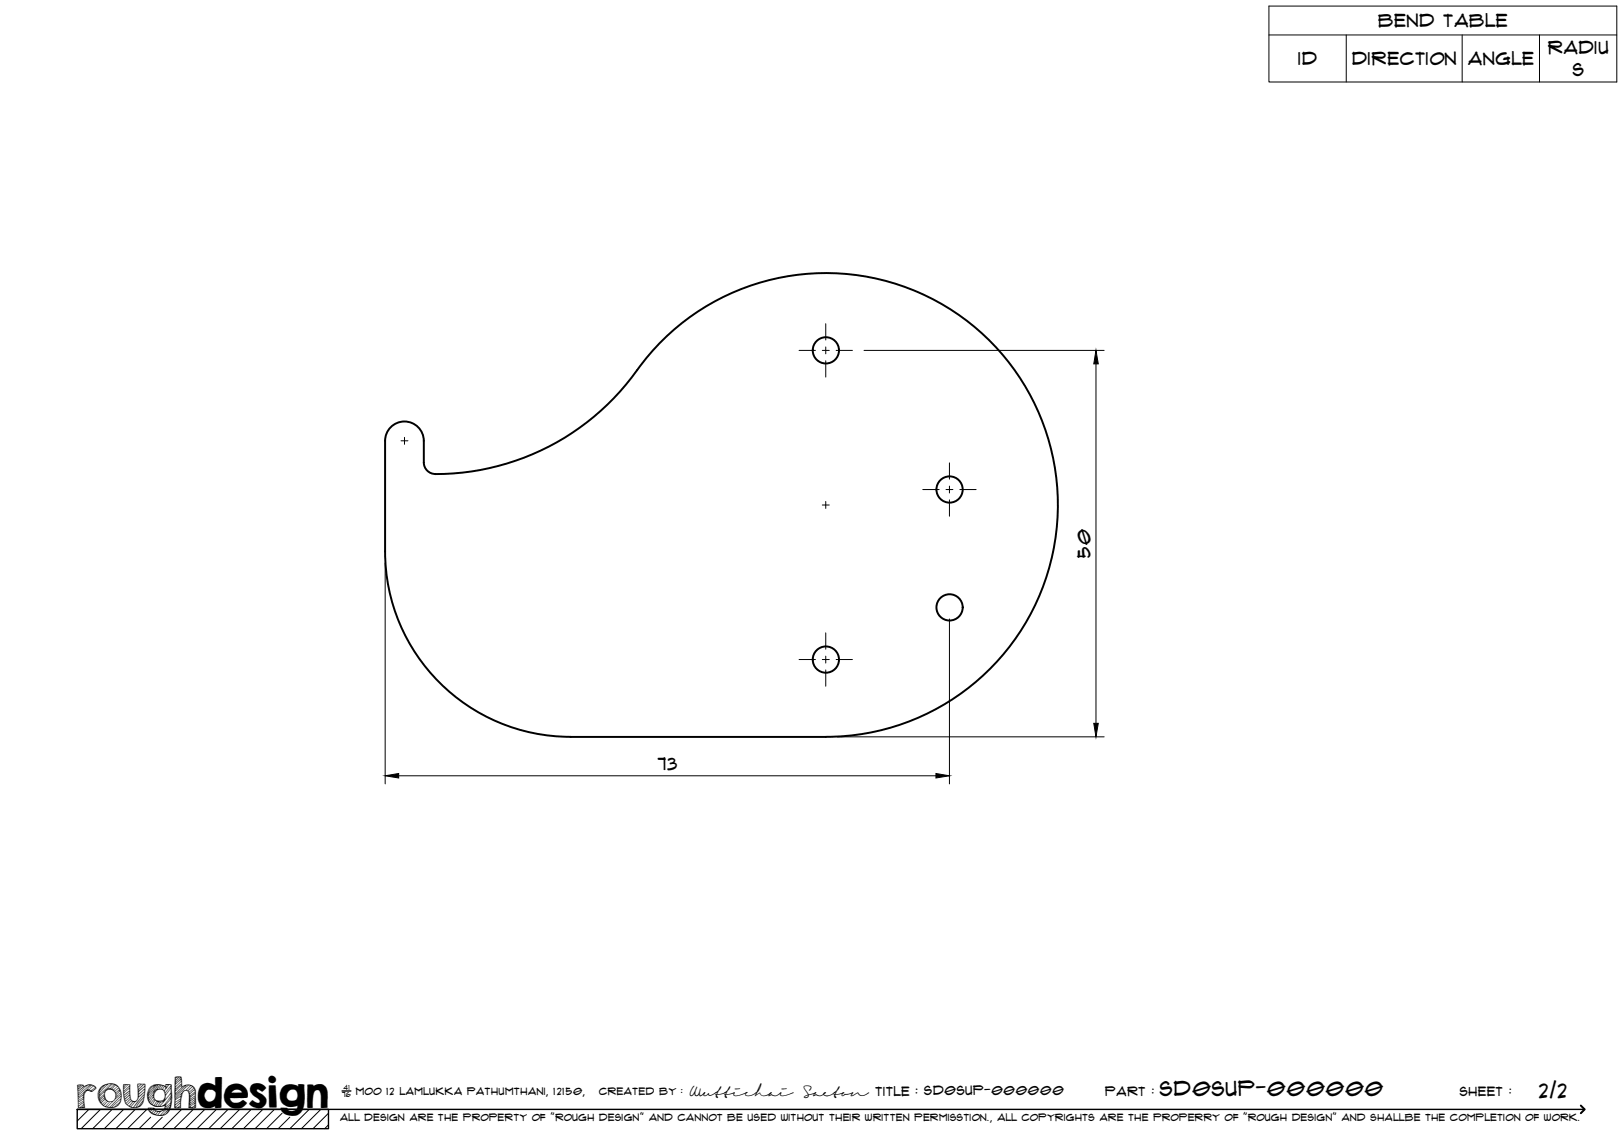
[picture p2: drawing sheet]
<svg xmlns="http://www.w3.org/2000/svg" width="420mm" height="297mm" viewBox="0 0 420 297" stroke-linecap="round" stroke-linejoin="round" font-family="sans-serif">
<!-- layer: Visible -->
<g fill="none" stroke="#000" stroke-width=".51">
<path d="M112.6 122.6a2.99 2.99 0 0 1-3-2.9v-5.6a5 5 0 0 0-5-5 5 5 0 0 0-5 5v28.6a48 48 0 0 0 48 48h66.1a60 60 0 0 0 52.7-88.6 60 60 0 0 0-103-4.4 64.1 64.1 0 0 1-50.8 25"/>
<circle cx="213.7" cy="90.7" r="3.4"/>
<circle cx="245.7" cy="126.7" r="3.4"/>
<circle cx="245.7" cy="157.2" r="3.4"/>
<circle cx="213.7" cy="170.7" r="3.4"/>
</g>
<!-- layer: TitleBlock -->
<path d="M20 287h65v5h-65zM20 287h390M88.5 282.3h2.3" fill="none" stroke="#000" stroke-width=".36"/>
<path d="M409 286.1l1 .9-1 1" fill="none" stroke="#000" stroke-width=".51"/>
<g fill="none" stroke="#000" stroke-width=".26">
<path d="M23 287l-3 3.1M26 287l-5 5M29 287l-5 5M32 287l-5 5M35 287l-5 5M38 287l-5 5M39 289.1l-3 2.9M42 289.1l-3 2.9M47 287l-5 5M50 287l-5 5M53 287l-5 5M56 287l-5 5"/>
<path d="M59 287l-5 5M62 287l-5 5M65 287l-5 5M68 287l-5 5M71 287l-5 5M73 288l-4 4M75 289.1l-3 2.9M80 287l-5 5M83 287l-5 5M85 288l-4 4M85 291l-1 1"/>
</g>
<!-- layer: Smart Centers -->
<g fill="none" stroke="#000" stroke-width=".26">
<path d="M206.7 90.7h4.3M212.7 90.7h1.8M213.6 83.8v4.2M213.6 89.8v1.8M213.6 93.4v4.2M216.3 90.7h4.2M103.8 114.1h1.7M104.6 113.2v1.8M245.6 119.8v4.2M212.7 130.7h1.8M213.6 129.8v1.8M238.7 126.7h4.3"/>
<path d="M244.8 126.7h1.7M245.6 125.8v1.8M245.6 129.3v4.3M248.3 126.7h4.2M206.7 170.7h4.3M212.7 170.7h1.8M213.6 163.8v4.2M213.6 169.8v1.8M213.6 173.3v4.3M216.3 170.7h4.2"/>
</g>
<!-- layer: Bend Tables -->
<path d="M328.3 1.6h90v19.6h-90zM328.3 9h90M348.3 9v12.2M378.3 9v12.2M398.3 9v12.2" fill="none" stroke="#000" stroke-width=".26"/>
<!-- layer: FD_Dimensions -->
<path d="M223.5 90.7h62.2M283.5 94.2v93M99.7 145.7v57.1M245.6 160.2v42.6M216.6 190.7h69.1M103.1 200.7h139" fill="none" stroke="#000" stroke-width=".26"/>
<path d="M283.5 90.7l.6 3.5h-1.1zM283 187.2h1.1l-.6 3.5zM99.7 200.7l3.4-.6v1.2zM242.1 200.1l3.5 .6-3.5 .6z" fill="#000" stroke="#000" stroke-width=".26"/>
<text font-size="9.7" x="19.9" y="286.8">roughdesign</text>
<g font-size="5.3">
<text x="300.1" y="283.6">SD0SUP-000000</text>
<text x="398.2" y="284">2/2</text>
</g>
<g font-size="4.6">
<text x="356.6" y="7">Bend Table</text>
<text x="335.9" y="16.9">ID</text>
<text x="349.8" y="16.8">Direction</text>
<text x="379.8" y="16.9">Angle</text>
<text x="400.5" y="13.9">Radiu</text>
<text x="406.9" y="19.8">s</text>
<text x="282.1" y="144.3" transform="rotate(-90 282.1 144.3)">50</text>
<text x="170.2" y="199.2">73</text>
</g>
<g font-size="3.4">
<text x="178.3" y="283.5">Wuttichai</text>
<text x="208.1" y="283.5">Saeton title : SD0SUP-000000</text>
</g>
<g font-size="3.3">
<text x="286" y="283.5">Part :</text>
<text x="377.7" y="283.5">sheet :</text>
</g>
<g font-size="2.7">
<text x="92.1" y="283.3">moo 12 Lamlukka pathumthani, 12150,</text>
<text x="155" y="283.3">created by :</text>
</g>
<text font-size="2.6" x="88" y="290.1">all design are the property of &quot;rough design&quot; and cannot be used without their written permisstion., all copyrights are the properry of &quot;rough design&quot; and shallbe the completion of work.</text>
<g font-size="1.9">
<text x="88.5" y="283.9">76</text>
<text x="88.9" y="282.1">41</text>
</g>
</svg>
